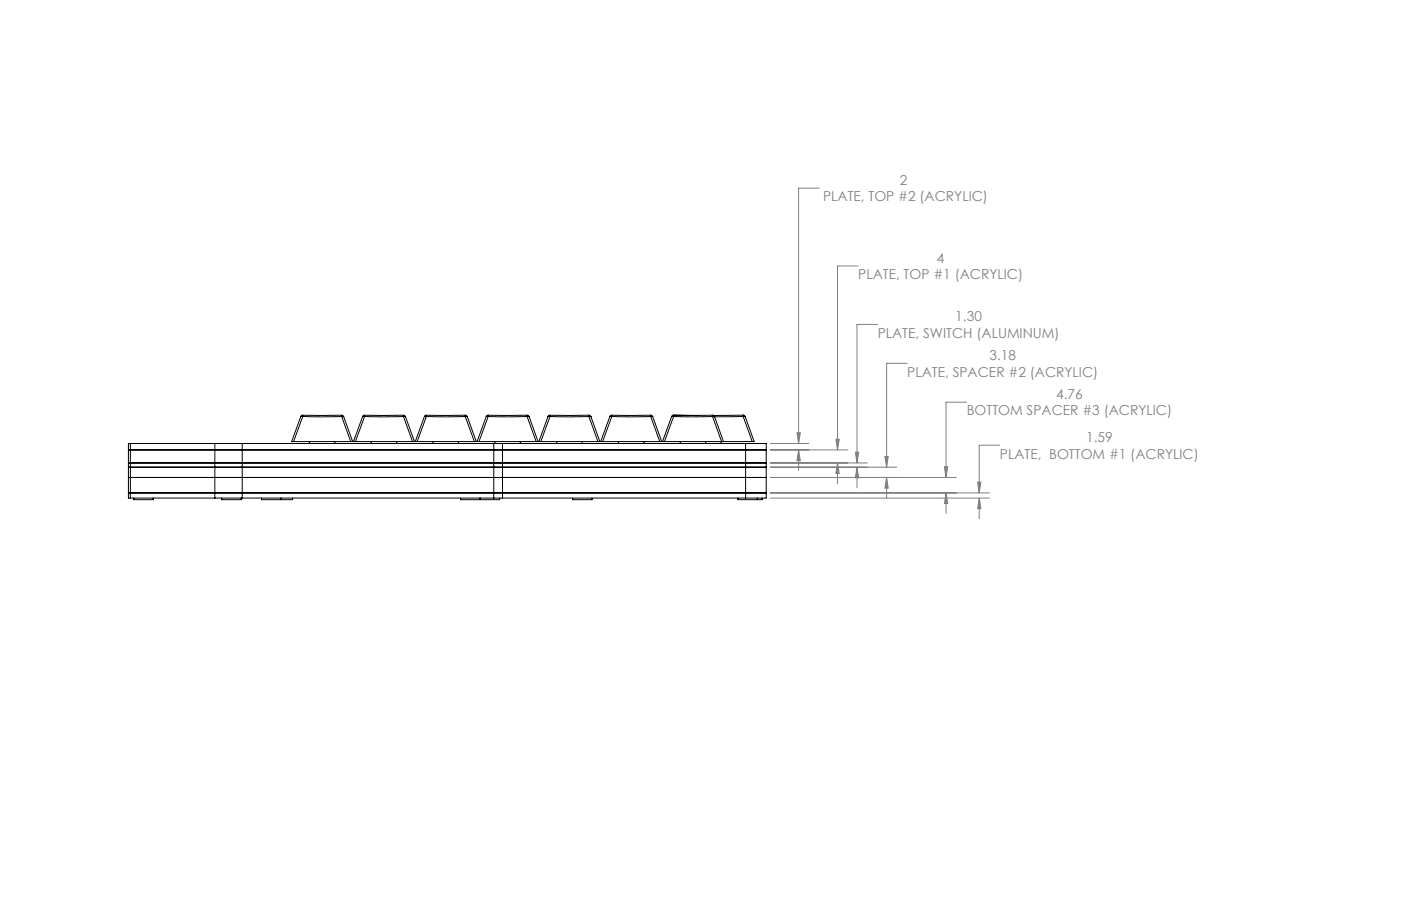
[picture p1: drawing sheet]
<svg xmlns="http://www.w3.org/2000/svg" width="432mm" height="279mm" viewBox="0 0 432 279" stroke-linecap="round" stroke-linejoin="round" font-family="sans-serif">
<g fill="none" stroke="#808080" stroke-width=".31">
<path d="M252.5 58h-6.4v78.8M264.5 82h-6.4v56.7M270.5 100h-6.4v42.8M279.6 112h-6.3v32.1M237.4 136.8h11.9M237.4 138.7h23.9M245.6 133.5h1.1l-.6 3.3zM246.1 138.7v6.4M246.1 138.7l.6 3.4h-1.1zM257.6 135.5h1.1l-.6 3.2zM263.6 139.5h1.1l-.6 3.3zM297.9 124h-6.3v23.2"/>
<path d="M308.2 137.3h-6.4v14.7M237.4 142.8h29.9M237.4 144.1h39M237.4 147.2h57.3M237.4 152h67.6M237.4 153.6h67.6M258.1 142.8v6.3M258.1 142.8l.6 3.3h-1.1zM264.1 144.1v6.3M264.1 144.1l.6 3.3h-1.1zM272.7 140.8h1.1l-.5 3.3zM273.3 147.2v6.4"/>
<path d="M273.3 147.2l.5 3.3h-1.1zM291.1 143.9h1l-.5 3.3zM291.6 152v6.4M291.6 152l.5 3.3h-1zM301.3 148.7h1l-.5 3.3zM301.8 153.6v6.3M301.8 153.6l.5 3.3h-1z"/>
</g>
<path d="M245.6 133.5h1.1l-.6 3.3zM246.1 138.7l.6 3.4h-1.1zM257.6 135.5h1.1l-.6 3.2zM258.1 142.8l.6 3.3h-1.1zM263.6 139.5h1.1l-.6 3.3zM264.1 144.1l.6 3.3h-1.1zM273.3 147.2l.5 3.3h-1.1zM272.7 140.8h1.1l-.5 3.3zM291.6 152l.5 3.3h-1zM291.1 143.9h1l-.5 3.3zM301.8 153.6l.5 3.3h-1zM301.3 148.7h1l-.5 3.3z" fill="#808080"/>
<g fill="none" stroke="#000" stroke-width=".31">
<path d="M39.6 138.7h196.5M40.2 136.8h-.6v16.8h.6M40.2 136.8v16.8M40.2 136.8h26M66.2 136.8h8.4M66.2 136.8v16.8M74.6 136.8v16.8M74.6 136.8h77.6M90.5 136.2h17.6M92.7 128.4h.6M92.7 128.4l-2.8 7.8h.6M93.3 128.4h12"/>
<path d="M93.3 128.1h12M93.3 128.1v.3M93.3 128.1l-.6 .3M93.3 128.4l-2.8 7.8M95.5 136.2l-.3 .6M103 136.2l.4 .6M105.3 128.1v.3M105.3 128.1l.6 .3M105.3 128.4h.6M105.3 128.4l2.8 7.8M105.9 128.4l2.8 7.8h-.6M105.9 128.4v.2"/>
<path d="M109.5 136.2h17.6M111.8 128.4h.6M111.8 128.4l-2.9 7.8h.6M112.4 128.4h12M112.4 128.1h11.9M112.4 128.1v.3M112.4 128.1l-.6 .3M112.4 128.4l-2.9 7.8M114.6 136.2l-.4 .6M122.1 136.2l.3 .6M124.3 128.1l.1 .3M124.3 128.1l.7 .3"/>
<path d="M124.4 128.4h.6M124.4 128.4l2.7 7.8M125 128.4l2.7 7.8h-.6M125 128.4v.2M128.6 136.2h17.6M130.8 128.4h.6M130.8 128.4l-2.8 7.8h.6M131.4 128.4h12M131.4 128.1h12M131.4 128.1v.3M131.4 128.1l-.6 .3M131.4 128.4l-2.8 7.8"/>
<path d="M133.6 136.2l-.3 .6M141.1 136.2l.4 .6M143.4 128.1v.3M143.4 128.1l.6 .3M143.4 128.4h.6M143.4 128.4l2.8 7.8M144 128.4l2.8 7.8h-.6M144 128.4v.2M147.6 136.2h17.6M149.9 128.4h.6M149.9 128.4l-2.9 7.8h.6M150.5 128.4h12"/>
<path d="M150.5 128.1h11.9M150.5 128.1v.3M150.5 128.1l-.6 .3M150.5 128.4l-2.9 7.8M152.2 136.8h2.7M152.2 136.8v16.8M152.7 136.2l-.4 .6M154.9 136.8v16.8M154.9 136.8h74.9M160.2 136.2l.3 .6M162.4 128.1l.1 .3M162.4 128.1l.7 .3"/>
<path d="M162.5 128.4h.6M162.5 128.4l2.7 7.8M163.1 128.4l2.7 7.8h-.6M163.1 128.4v.2M166.7 136.2h17.6M168.9 128.4h.6M168.9 128.4l-2.8 7.8h.6M169.5 128.4h12M169.5 128.1h12M169.5 128.1v.3M169.5 128.1l-.6 .3M169.5 128.4l-2.8 7.8"/>
<path d="M171.7 136.2l-.3 .6M179.2 136.2l.4 .6M181.5 128.1v.3M181.5 128.1l.6 .3M181.5 128.4h.6M181.5 128.4l2.8 7.8M182.1 128.4l2.8 7.8h-.6M182.1 128.4v.2M185.7 136.2h17.6M188 128.4h.6M188 128.4l-2.9 7.8h.6M188.6 128.4h12"/>
<path d="M188.6 128.1h11.9M188.6 128.1v.3M188.6 128.1l-.6 .3M188.6 128.4l-2.9 7.8M190.8 136.2l-.4 .6M198.3 136.2l.3 .6M200.5 128.1l.1 .3M200.5 128.1l.7 .3M200.6 128.4h.6M200.6 128.4l2.7 7.8M201.2 128.4l2.7 7.8h-.6M201.2 128.4v.2"/>
<path d="M204.8 136.2h17.6M207 128.4h.6M207 128.4l-2.8 7.8h.6M207.6 128.1h7.9M207.6 128.4h12M207.6 128.1h12M207.6 128.1v.3M207.6 128.1l-.6 .3M207.6 128.4l-2.8 7.8M209.8 136.2l-.3 .6M217.3 136.2l.4 .6M219.6 128.1v.3"/>
<path d="M219.6 128.1l.6 .3M219.6 128.4h.6M219.6 128.4l2.8 7.8M220.2 128.4h8.9M220.2 128.4l2.8 7.8M222.1 136.2l.4 .6M222.4 136.2h.6M223 136.2h8.8M229.1 128.4h.6M229.1 128l-9.2 .1M229.1 128v.4M229.1 128l.6 .4"/>
<path d="M229.1 128.4l2.7 7.8M229.7 128.4l2.7 7.8h-.6M229.7 128.4v.1M229.8 136.8h6.3v16.8h-6.3M229.8 136.8v16.8M39.6 142.8h196.5M39.6 152h196.5M39.6 147.2h196.5M39.6 144.1h.6zM40.2 144.1h195.9M40.2 153.6h26M41.2 153.6v.5h6v-.5"/>
<path d="M66.2 153.6h8.4M68.3 153.6v.5h6.1v-.5M74.6 153.6h77.6M80.6 153.6v.5h6M86.6 153.6v.5M90.2 153.6v.5h-3.6M142 153.6v.5h6v-.5M148 153.6v.5h6v-.5M152.2 153.6h2.7M154.9 153.6h74.9M176.5 153.6v.5h6v-.5M227.4 153.6v.5h6"/>
<path d="M233.4 153.6v.5M234.9 153.6v.5h-1.5"/>
</g>
<g font-size="4.2" fill="#808080">
<text x="277.3" y="57.1">2</text>
<text x="253.7" y="62.1">PLATE, TOP #2 (ACRYLIC)</text>
<text x="288.8" y="81.1">4</text>
<text x="264.5" y="86.1">PLATE, TOP #1 (ACRYLIC)</text>
<text x="294.4" y="99.1">1.30</text>
<text x="270.5" y="104.1">PLATE, SWITCH (ALUMINUM)</text>
<text x="305" y="111.1">3.18</text>
<text x="279.6" y="116.1">PLATE, SPACER #2 (ACRYLIC)</text>
<text x="325.5" y="123.1">4.76</text>
<text x="297.9" y="128.1">BOTTOM SPACER #3 (ACRYLIC)</text>
<text x="334.7" y="136.4">1.59</text>
<text x="308.2" y="141.4">PLATE, BOTTOM #1 (ACRYLIC)</text>
</g>
</svg>
